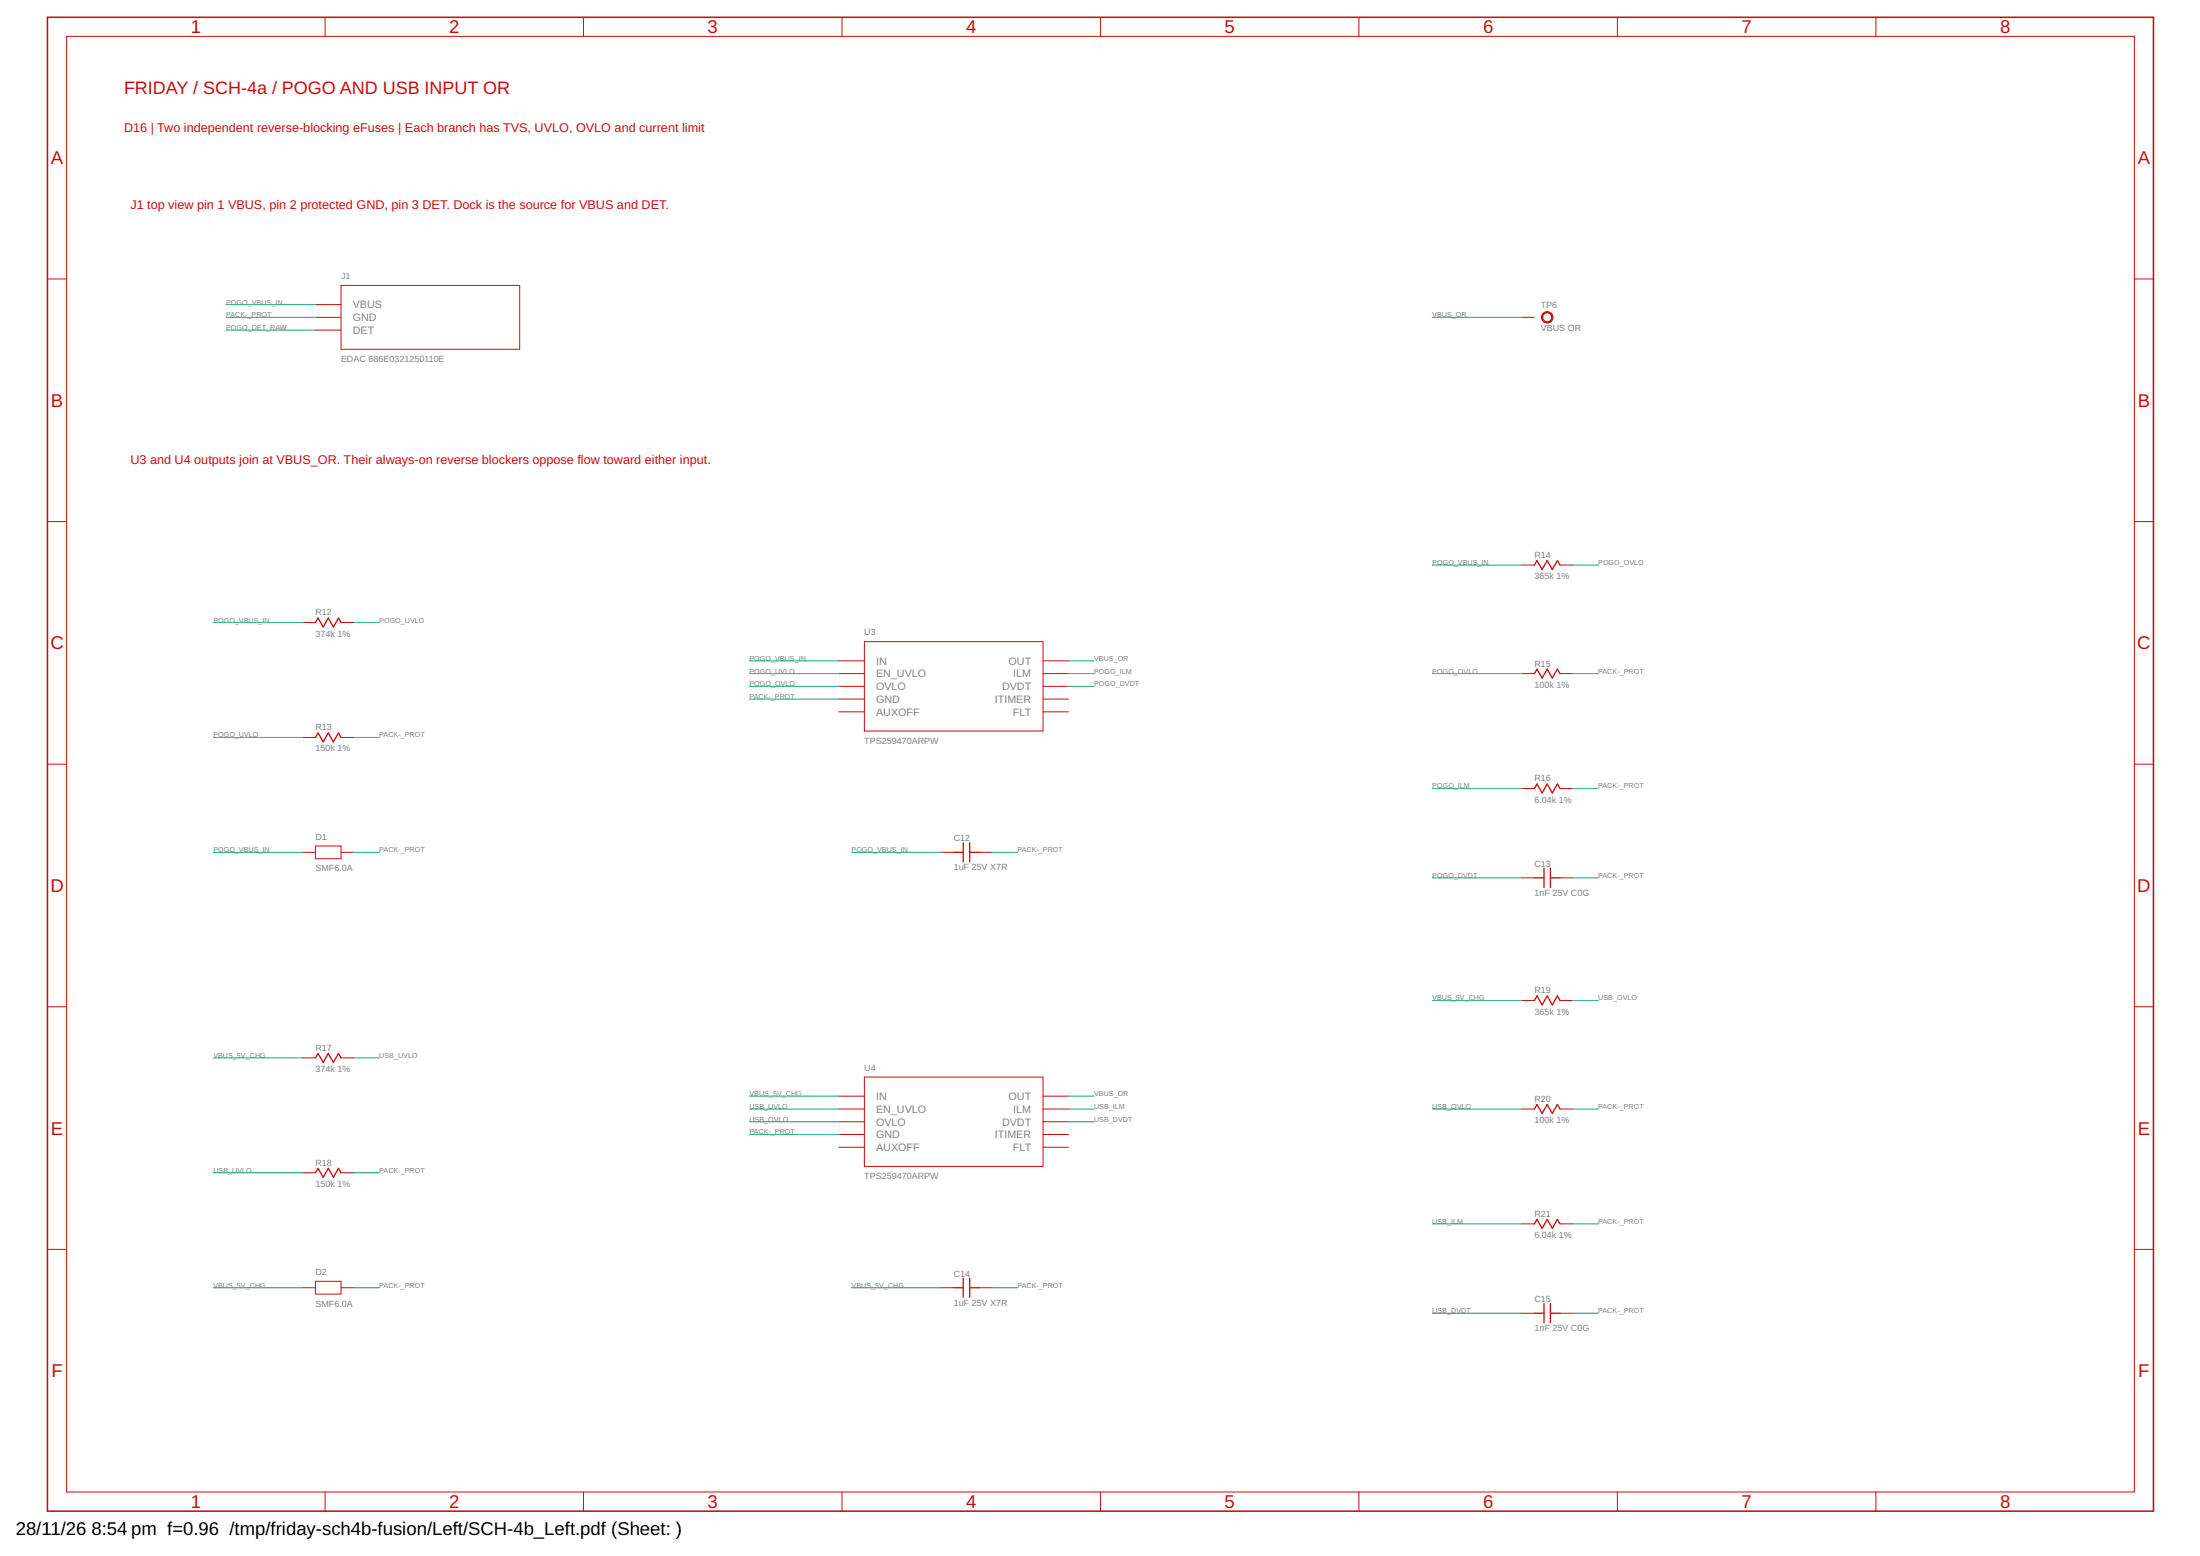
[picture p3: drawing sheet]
<svg xmlns="http://www.w3.org/2000/svg" width="420mm" height="297mm" viewBox="0 0 420 297" stroke-linecap="round" stroke-linejoin="round" font-family="sans-serif">
<path d="M9.1 3.3h402.2v285.2h-402.2z" fill="none" stroke="#c90d0c" stroke-width=".3"/>
<g fill="none" stroke="#c90d0c" stroke-width=".19">
<path d="M12.7 6.9h394.9v277.9h-394.9zM62.1 3.3v3.6M111.4 3.3v3.6M160.8 3.3v3.6M210.2 3.3v3.6M259.5 3.3v3.6M308.9 3.3v3.6M358.3 3.3v3.6M9.1 53.3h3.6M60.2 58.1h4.9M65.1 54.5h34.2v12.2h-34.2zM407.6 53.3h3.7"/>
<path d="M60.2 60.6h4.9M60.2 63h4.9M290.6 60.6h2.5M9.1 99.6h3.6M407.6 99.6h3.7M57.8 118.8h2.4M65.1 118.8h2.5M290.6 107.9h2.5M297.9 107.9h2.5M160.2 126.2h4.9M160.2 128.6h4.9M160.2 131h4.9"/>
<path d="M160.2 133.5h4.9M160.2 135.9h4.9M165.1 122.5h34.1v17.1h-34.1zM199.2 126.2h4.9M199.2 128.6h4.9M199.2 131h4.9M199.2 133.5h4.9M199.2 135.9h4.9M290.6 128.6h2.5M297.9 128.6h2.5M9.1 145.9h3.6M57.8 140.8h2.4"/>
<path d="M65.1 140.8h2.5M290.6 150.5h2.5M297.9 150.5h2.5M407.6 145.9h3.7M57.8 162.7h2.4M60.2 161.5h4.9v2.4h-4.9zM65.1 162.7h2.5M179.7 162.7h2.4M187 162.7h2.4M290.6 167.6h2.5M297.9 167.6h2.5M9.1 192.2h3.6"/>
<path d="M290.6 191h2.5M297.9 191h2.5M407.6 192.2h3.7M57.8 202h2.4M65.1 202h2.5M160.2 209.3h4.9M160.2 211.7h4.9M160.2 214.1h4.9M160.2 216.6h4.9M160.2 219h4.9M165.1 205.6h34.1v17.1h-34.1zM199.2 209.3h4.9"/>
<path d="M199.2 211.7h4.9M199.2 214.1h4.9M199.2 216.6h4.9M199.2 219h4.9M290.6 211.7h2.5M297.9 211.7h2.5M9.1 238.5h3.6M57.8 223.9h2.4M65.1 223.9h2.5M290.6 233.6h2.5M297.9 233.6h2.5M407.6 238.5h3.7"/>
<path d="M57.8 245.8h2.4M60.2 244.6h4.9v2.4h-4.9zM65.1 245.8h2.5M179.7 245.8h2.4M187 245.8h2.4M290.6 250.7h2.5M297.9 250.7h2.5M62.1 284.8v3.7M111.4 284.8v3.7M160.8 284.8v3.7M210.2 284.8v3.7M259.5 284.8v3.7"/>
<path d="M308.9 284.8v3.7M358.3 284.8v3.7"/>
</g>
<g fill="none" stroke="#c90d0c" stroke-width=".25">
<path d="M60.2 118.8l.5-.8 1 1.7 1-1.7 1 1.7 .9-1.7 .5 .8M293.1 107.9l.4-.9 1 1.7 1-1.7 1 1.7 .9-1.7 .5 .9M293.1 128.6l.4-.9 1 1.7 1-1.7 1 1.7 .9-1.7 .5 .9M60.2 140.8l.5-.9 1 1.7 1-1.7 1 1.7 .9-1.7 .5 .9M293.1 150.5l.4-.8 1 1.7 1-1.7 1 1.7 .9-1.7 .5 .8M182.1 162.7h1.9M184 160.9v3.6M185.2 160.9v3.6M185.2 162.7h1.8M293.1 167.6h1.8M294.9 165.8v3.6M296.1 165.8v3.6"/>
<path d="M296.1 167.6h1.8M293.1 191l.4-.9 1 1.7 1-1.7 1 1.7 .9-1.7 .5 .9M60.2 202l.5-.9 1 1.7 1-1.7 1 1.7 .9-1.7 .5 .9M293.1 211.7l.4-.9 1 1.8 1-1.8 1 1.8 .9-1.8 .5 .9M60.2 223.9l.5-.9 1 1.7 1-1.7 1 1.7 .9-1.7 .5 .9M293.1 233.6l.4-.8 1 1.7 1-1.7 1 1.7 .9-1.7 .5 .8M182.1 245.8h1.9M184 244v3.6M185.2 244v3.6M185.2 245.8h1.8M293.1 250.7h1.8M294.9 248.9v3.6"/>
<path d="M296.1 248.9v3.6M296.1 250.7h1.8"/>
</g>
<path d="M294.8 59.8a1.1 1.1 0 0 1 1.7 .3 1.1 1.1 0 0 1-.8 1.6 1.1 1.1 0 0 1-1.3-1.1h.2a.86 .86 0 0 1 1.3-.7 .86 .86 0 0 1 .1 1.4 .86 .86 0 0 1-1.3-.5l-.1-.2h-.2z" fill-rule="evenodd" fill="#c90d0c" stroke="#c90d0c" stroke-width=".19"/>
<g fill="none" stroke="#0dab76" stroke-width=".19">
<path d="M43.2 58.1h17M43.2 60.6h17M43.2 63h17M273.5 60.6h17.1M40.7 118.8h17.1M67.6 118.8h4.8M273.5 107.9h17.1M300.4 107.9h4.8M143.1 126.2h17.1M143.1 133.5h17.1M143.1 128.6h17.1M143.1 131h17.1"/>
<path d="M204.1 126.2h4.9M204.1 128.6h4.9M204.1 131h4.9M273.5 128.6h17.1M300.4 128.6h4.8M40.7 140.8h17.1M67.6 140.8h4.8M273.5 150.5h17.1M300.4 150.5h4.8M40.7 162.7h17.1M67.6 162.7h4.8M162.6 162.7h17.1"/>
<path d="M189.4 162.7h4.9M273.5 167.6h17.1M300.4 167.6h4.8M273.5 191h17.1M300.4 191h4.8M40.7 202h17.1M67.6 202h4.8M143.1 216.6h17.1M143.1 211.7h17.1M143.1 209.3h17.1M143.1 214.1h17.1M204.1 211.7h4.9"/>
<path d="M204.1 209.3h4.9M204.1 214.1h4.9M273.5 211.7h17.1M300.4 211.7h4.8M40.7 223.9h17.1M67.6 223.9h4.8M273.5 233.6h17.1M300.4 233.6h4.8M40.7 245.8h17.1M67.6 245.8h4.8M162.6 245.8h17.1M189.4 245.8h4.9"/>
<path d="M273.5 250.7h17.1M300.4 250.7h4.8"/>
</g>
<g font-size="3.5" fill="#c90d0c">
<text x="36.4" y="6.4">1</text>
<text x="85.8" y="6.4">2</text>
<text x="135.1" y="6.4">3</text>
<text x="184.5" y="6.4">4</text>
<text x="233.9" y="6.4">5</text>
<text x="283.2" y="6.4">6</text>
<text x="332.6" y="6.4">7</text>
<text x="382" y="6.4">8</text>
<text x="9.7" y="31.4">A</text>
<text x="408.3" y="31.4">A</text>
<text x="9.7" y="77.7">B</text>
<text x="408.3" y="77.7">B</text>
<text x="9.6" y="124">C</text>
<text x="408.2" y="124">C</text>
<text x="9.6" y="170.3">D</text>
<text x="408.2" y="170.3">D</text>
<text x="9.7" y="216.6">E</text>
<text x="408.3" y="216.6">E</text>
<text x="9.8" y="262.9">F</text>
<text x="408.4" y="262.9">F</text>
<text x="36.4" y="287.9">1</text>
<text x="85.8" y="287.9">2</text>
<text x="135.1" y="287.9">3</text>
<text x="184.5" y="287.9">4</text>
<text x="233.9" y="287.9">5</text>
<text x="283.2" y="287.9">6</text>
<text x="332.6" y="287.9">7</text>
<text x="382" y="287.9">8</text>
</g>
<g font-size="3.5">
<text x="3" y="293">28/11/26</text>
<text x="17.5" y="293">8:54 pm f=0.96 /tmp/friday-sch4b-fusion/Left/SCH-4b_Left.pdf (Sheet: )</text>
</g>
<text font-size="3.4" fill="#c90d0c" x="23.7" y="17.9">FRIDAY / SCH-4a / POGO AND USB INPUT OR</text>
<g font-size="2.4" fill="#c90d0c">
<text x="23.7" y="25.2">D16 | Two independent reverse-blocking eFuses | Each branch has TVS, UVLO, OVLO and current limit</text>
<text x="24.9" y="39.9">J1 top view pin 1 VBUS, pin 2 protected GND, pin 3 DET. Dock is the source for VBUS and DET.</text>
<text x="24.9" y="88.6">U3 and U4 outputs join at VBUS_OR. Their always-on reverse blockers oppose flow toward either input.</text>
</g>
<g font-size="2.1" fill="#808080">
<text x="67.4" y="58.9">VBUS</text>
<text x="67.4" y="61.3">GND</text>
<text x="67.4" y="63.7">DET</text>
<text x="167.3" y="126.9">IN</text>
<text x="167.3" y="129.3">EN_UVLO</text>
<text x="167.3" y="131.8">OVLO</text>
<text x="191.4" y="131.8">DVDT</text>
<text x="192.6" y="126.9">OUT</text>
<text x="193.5" y="129.3">ILM</text>
<text x="167.3" y="134.2">GND</text>
<text x="167.3" y="136.6">AUXOFF</text>
<text x="190" y="134.2">ITIMER</text>
<text x="193.5" y="136.6">FLT</text>
<text x="167.3" y="210">IN</text>
<text x="192.6" y="210">OUT</text>
<text x="167.3" y="212.4">EN_UVLO</text>
<text x="167.3" y="214.9">OVLO</text>
<text x="191.4" y="214.9">DVDT</text>
<text x="193.5" y="212.4">ILM</text>
<text x="167.3" y="217.3">GND</text>
<text x="167.3" y="219.7">AUXOFF</text>
<text x="190" y="217.3">ITIMER</text>
<text x="193.5" y="219.7">FLT</text>
</g>
<g font-size="1.7" fill="#808080">
<text x="65.1" y="53.3">J1</text>
<text x="294.3" y="58.9">TP6</text>
<text x="294.3" y="63.3">VBUS OR</text>
<text x="65.1" y="69.1">EDAC 686E0321250110E</text>
<text x="293" y="106.5">R14</text>
<text x="293" y="110.6">365k 1%</text>
<text x="60.3" y="117.5">R12</text>
<text x="60.3" y="121.5">374k 1%</text>
<text x="165.1" y="121.3">U3</text>
<text x="293" y="131.3">100k 1%</text>
<text x="293" y="127.2">R15</text>
<text x="60.3" y="143.5">150k 1%</text>
<text x="60.3" y="139.4">R13</text>
<text x="165.1" y="142">TPS259470ARPW</text>
<text x="293" y="149.2">R16</text>
<text x="293" y="153.2">6.04k 1%</text>
<text x="60.3" y="160.3">D1</text>
<text x="182.1" y="160.6">C12</text>
<text x="60.3" y="166.4">SMF6.0A</text>
<text x="182.1" y="166.2">1uF 25V X7R</text>
<text x="293" y="165.5">C13</text>
<text x="293" y="171">1nF 25V C0G</text>
<text x="293" y="189.6">R19</text>
<text x="293" y="193.7">365k 1%</text>
<text x="60.3" y="200.6">R17</text>
<text x="60.3" y="204.6">374k 1%</text>
<text x="165.1" y="204.4">U4</text>
<text x="293" y="214.4">100k 1%</text>
<text x="293" y="210.4">R20</text>
<text x="60.3" y="226.6">150k 1%</text>
<text x="60.3" y="222.5">R18</text>
<text x="165.1" y="225.1">TPS259470ARPW</text>
<text x="293" y="232.3">R21</text>
<text x="293" y="236.3">6.04k 1%</text>
<text x="60.3" y="243.4">D2</text>
<text x="182.1" y="243.7">C14</text>
<text x="60.3" y="249.5">SMF6.0A</text>
<text x="182.1" y="249.3">1uF 25V X7R</text>
<text x="293" y="248.6">C15</text>
<text x="293" y="254.2">1nF 25V C0G</text>
</g>
<g font-size="1.4" fill="#808080">
<text x="43.2" y="58.1">POGO_VBUS_IN</text>
<text x="43.2" y="60.6">PACK-_PROT</text>
<text x="43.2" y="63">POGO_DET_RAW</text>
<text x="273.5" y="60.6">VBUS_OR</text>
<text x="273.5" y="107.9">POGO_VBUS_IN</text>
<text x="305.2" y="107.9">POGO_OVLO</text>
<text x="40.7" y="118.8">POGO_VBUS_IN</text>
<text x="72.4" y="118.8">POGO_UVLO</text>
<text x="143.1" y="126.1">POGO_VBUS_IN</text>
<text x="143.1" y="128.6">POGO_UVLO</text>
<text x="143.1" y="131">POGO_OVLO</text>
<text x="208.9" y="126.1">VBUS_OR</text>
<text x="208.9" y="131">POGO_DVDT</text>
<text x="208.9" y="128.6">POGO_ILM</text>
<text x="273.5" y="128.6">POGO_OVLO</text>
<text x="305.2" y="128.6">PACK-_PROT</text>
<text x="143.1" y="133.5">PACK-_PROT</text>
<text x="40.7" y="140.8">POGO_UVLO</text>
<text x="72.4" y="140.8">PACK-_PROT</text>
<text x="273.5" y="150.5">POGO_ILM</text>
<text x="305.2" y="150.5">PACK-_PROT</text>
<text x="40.7" y="162.7">POGO_VBUS_IN</text>
<text x="72.4" y="162.7">PACK-_PROT</text>
<text x="162.6" y="162.7">POGO_VBUS_IN</text>
<text x="194.3" y="162.7">PACK-_PROT</text>
<text x="273.5" y="167.6">POGO_DVDT</text>
<text x="305.2" y="167.6">PACK-_PROT</text>
<text x="273.5" y="191">VBUS_5V_CHG</text>
<text x="305.2" y="191">USB_OVLO</text>
<text x="40.7" y="201.9">VBUS_5V_CHG</text>
<text x="72.4" y="201.9">USB_UVLO</text>
<text x="143.1" y="209.3">VBUS_5V_CHG</text>
<text x="208.9" y="209.3">VBUS_OR</text>
<text x="143.1" y="211.7">USB_UVLO</text>
<text x="143.1" y="214.1">USB_OVLO</text>
<text x="208.9" y="214.1">USB_DVDT</text>
<text x="208.9" y="211.7">USB_ILM</text>
<text x="273.5" y="211.7">USB_OVLO</text>
<text x="305.2" y="211.7">PACK-_PROT</text>
<text x="143.1" y="216.6">PACK-_PROT</text>
<text x="40.7" y="223.9">USB_UVLO</text>
<text x="72.4" y="223.9">PACK-_PROT</text>
<text x="273.5" y="233.6">USB_ILM</text>
<text x="305.2" y="233.6">PACK-_PROT</text>
<text x="40.7" y="245.8">VBUS_5V_CHG</text>
<text x="72.4" y="245.8">PACK-_PROT</text>
<text x="162.6" y="245.8">VBUS_5V_CHG</text>
<text x="194.3" y="245.8">PACK-_PROT</text>
<text x="273.5" y="250.7">USB_DVDT</text>
<text x="305.2" y="250.7">PACK-_PROT</text>
</g>
</svg>
